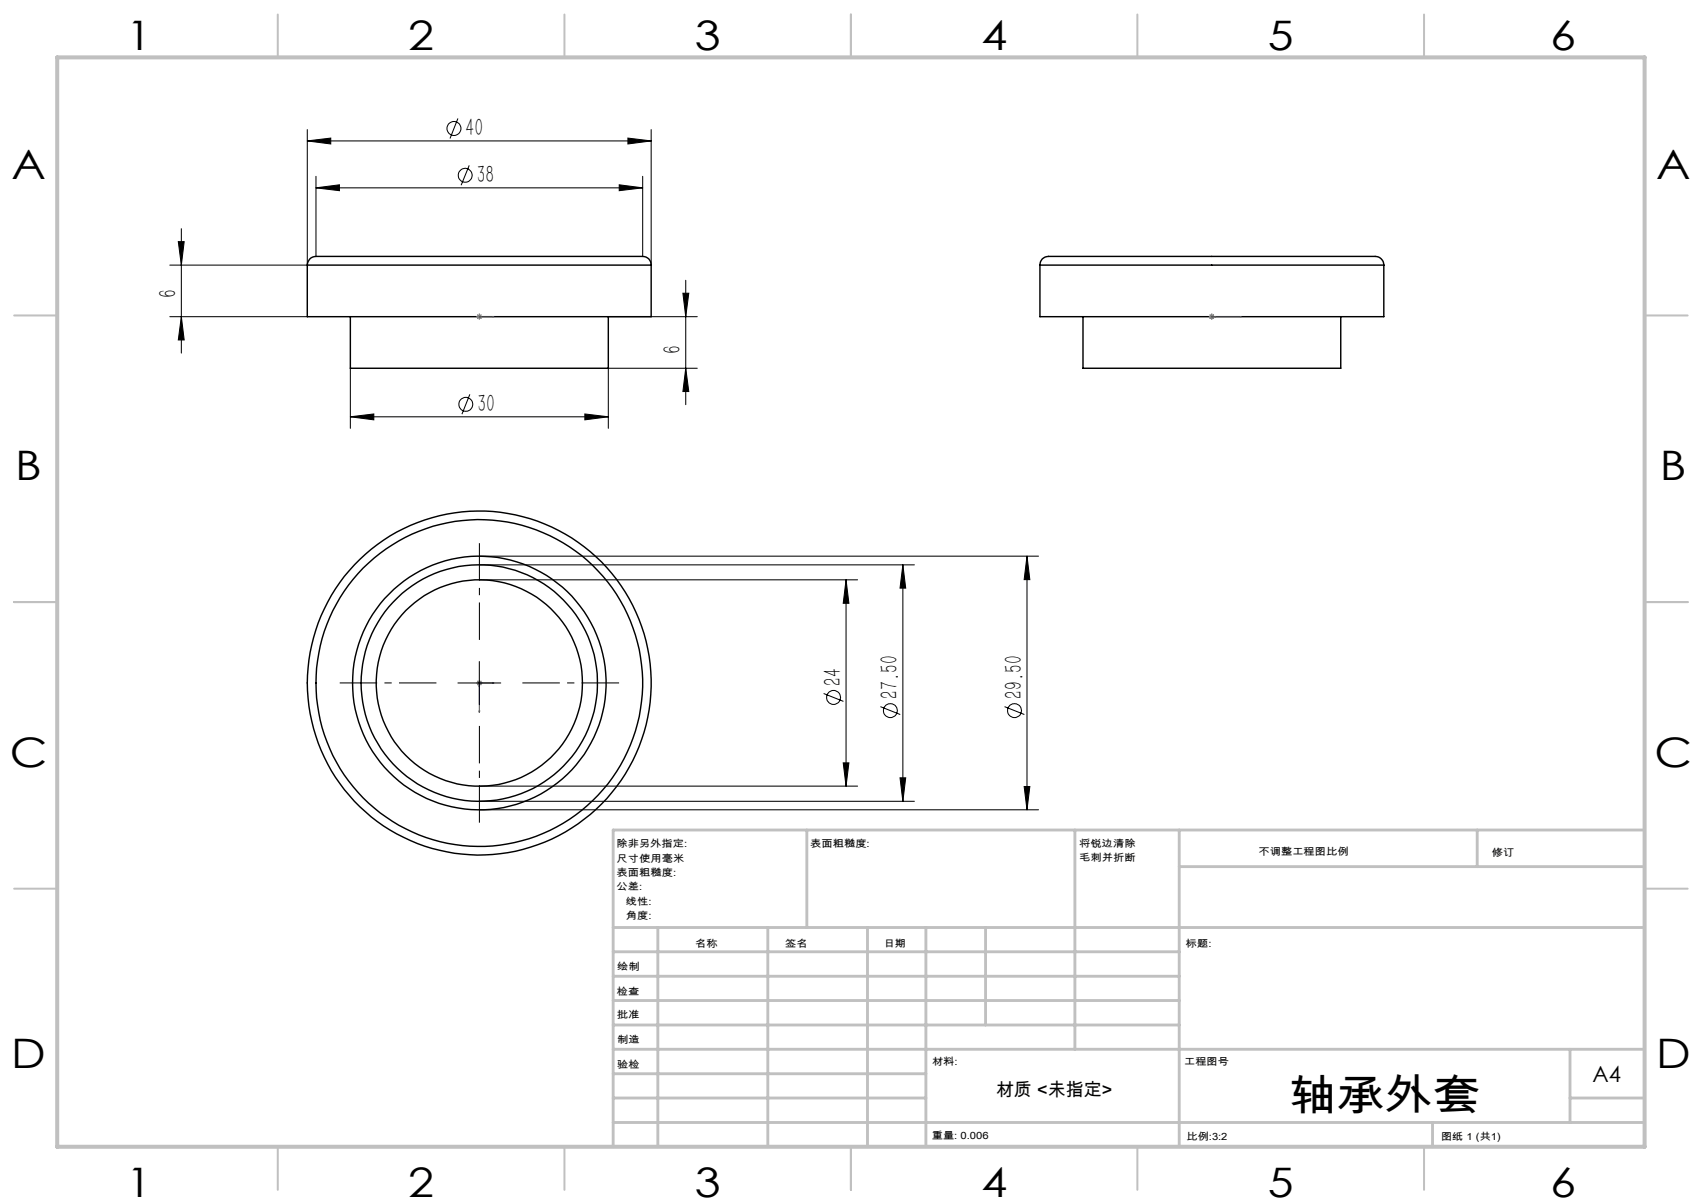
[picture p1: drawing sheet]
<svg xmlns="http://www.w3.org/2000/svg" width="297mm" height="210mm" viewBox="0 0 297 210" stroke-linecap="round" stroke-linejoin="round" font-family="sans-serif">
<g fill="none" stroke="#000" stroke-width=".25">
<path d="M53.6 46.2a1.74 1.74 0 0 1 2.3-1.5h55.6a1.64 1.64 0 0 1 2.1 1.5M53.6 46.2v9h60v-9M53.6 46.2h60M61.1 55.2v9h45.1v-9M181.5 46.2a1.62 1.62 0 0 1 2-1.5h55.9a1.62 1.62 0 0 1 2.1 1.5M181.5 46.2v9h60v-9M181.5 46.2h60M189 55.2v9h45v-9"/>
<circle cx="83.6" cy="119.1" r="30"/>
<circle cx="83.6" cy="119.1" r="18"/>
<circle cx="83.6" cy="119.1" r="28.5"/>
<circle cx="83.6" cy="119.1" r="20.6"/>
<circle cx="83.6" cy="119.1" r="22.1"/>
</g>
<g fill="none" stroke="#000" stroke-width=".18">
<path d="M31.6 39.9v21.7M53.6 24.6l4.1-.5v1zM53.6 22.6v23.6h-24M53.6 24.6h60M55.1 32.8l4.1-.6v1.1zM55.1 30.8v13.9M55.1 32.8h57M79.9 20.7l-1.4 3.5M81.9 28.8l-1.4 3.5M108.1 32.2l4 .6-4 .5zM109.6 24.1l4 .5-4 .5zM112.1 30.8v13.9"/>
<path d="M113.6 22.6v23.6M29.6 55.2h24M31.1 42.1h1l-.5 4.1zM31.6 55.2l.5 4.1h-1zM106.2 55.2h15.5M119.2 51.1h1l-.5 4.1zM119.7 48.9v21.7M61.1 72.7l4.1-.5v1zM61.1 64.2v10.5M61.1 72.7h45.1M82 68.8l-1.4 3.4M102.1 72.2l4.1 .5-4.1 .5z"/>
<path d="M119.7 64.2l.5 4.1h-1zM121.7 64.2h-15.5v10.5M83.6 98.5h76M83.6 97h97.6M157.6 98.5l.4 4.1h-.9zM157.6 98.5v41.3M179.2 97l.5 4.1h-1zM179.2 97v44.2M79.9 119.1h7.5M83.6 101.1h66M83.6 115.4v7.5M147.6 101.1l.5 4.1h-1z"/>
<path d="M147.6 101.1v36M83.6 137.1h66M83.6 139.8h76M143.7 121l3.5 1.3M147.1 133.1h1l-.5 4zM153.6 123.3l3.5 1.3M157.1 135.7h.9l-.4 4.1zM175.3 123.3l3.5 1.3M178.7 137.2h1l-.5 4zM83.6 141.2h97.6"/>
<circle cx="79.2" cy="22.4" r="1.21"/>
<circle cx="81.2" cy="30.6" r="1.22"/>
<circle cx="81.3" cy="70.5" r="1.21"/>
<circle cx="145.5" cy="121.7" r="1.22"/>
<circle cx="155.4" cy="123.9" r="1.22"/>
<circle cx="177" cy="123.9" r="1.22"/>
</g>
<g fill="none" stroke="#00f" stroke-width=".18">
<path d="M83.6 55.2h.1zM83.6 55.2h.1M83.6 55.2h2.6M84 55.2h-.2h.2M86.2 55.2h-.2h.2M211.4 55.2h.1zM211.5 55.2h.1M211.5 55.2h5.1M212.2 55.2h-.2h.2M216.6 55.2h-.2h.2M83.6 119.7v.1zM83.8 119.1h.2z"/>
<path d="M86 119.1h.2l-.2 .1zM86.2 119.1h-2.6v5.2M83.6 124h.1l-.1 .3z"/>
</g>
<path d="M83.1 55.2h1M83.3 54.9l.7 .7M83.6 54.7v1M84 54.9l-.7 .7M211 55.2h1M211.1 54.9l.7 .7M211.5 54.7v1M211.8 54.9l-.7 .7M83.1 119.1h1M83.3 118.8l.7 .7M83.6 118.6v1M84 118.8l-.7 .7" fill="none" stroke="#808080" stroke-width=".18"/>
<path d="M76.2 119.1h-16.9M83.7 111.6v-16.9M91.2 119.1h16.8M83.7 126.6v16.9" fill="none" stroke="#000" stroke-width=".18" stroke-dasharray="30.5 1.3 1.3 1.3" stroke-dashoffset="23.9" stroke-linecap="butt"/>
<g fill="none" stroke="#c0c0c0" stroke-width=".35">
<path d="M48.5 2.5v7.5M98.5 2.5v7.5M148.5 2.5v7.5M198.5 2.5v7.5M248.5 2.5v7.5M2.5 55h7.5M287 55h7.5M2.5 105h7.5M287 105h7.5M2.5 155h7.5M287 155h7.5M48.5 200v7.5"/>
<path d="M98.5 200v7.5M148.5 200v7.5M198.5 200v7.5M248.5 200v7.5"/>
</g>
<g fill="none" stroke="#c0c0c0" stroke-width=".5">
<path d="M140.8 144.8v17M187.6 144.8v38.2M205.8 144.8v55.2M205.8 151.2h81.2M257.8 144.8v6.4M287 144.8h-180v55.2M107 161.8h180M107 178.8h98.8M107 174.5h98.8M107 170.3h98.8M107 166h98.8M114.8 161.8v38.2"/>
<path d="M134 161.8v38.2M151.4 161.8v38.2M161.6 161.8v38.2M172 161.8v17M107 195.8h180M107 191.5h54.6M107 187.3h54.6M107 183h180M250 195.8v4.2M274 191.5h13M274 183v12.8"/>
</g>
<path d="M10 10h277v190h-277z" fill="none" stroke="#c0c0c0" stroke-width=".7"/>
<g fill="#00f">
<path d="M86 55.2h.2zM83.6 55.2h.1z"/>
<path d="M83.8 55.2h.2zM211.4 55.2h.1zM216.4 55.2h.2zM211.4 55.2h.1zM212 55.2h.2zM86 119.1v.1l.2-.1zM83.6 124v.3l.1-.3z"/>
<path d="M83.8 119.1h.2zM83.6 119.7v.1z"/>
</g>
<g fill="#000">
<path d="M53.6 24.6l4.1-.5v1zM109.6 24.1l4 .5-4 .5zM55.1 32.8l4.1-.6v1.1zM108.1 32.2l4 .6-4 .5z"/>
<path d="M31.1 42.1h1l-.5 4.1zM31.6 55.2l.5 4.1h-1zM147.6 101.1l.5 4.1h-1zM147.1 133.1h1l-.5 4zM157.6 98.5l.4 4.1h-.9zM157.1 135.7h.9l-.4 4.1zM179.2 97l.5 4.1h-1zM178.7 137.2h1l-.5 4z"/>
<path d="M102.1 72.2l4.1 .5-4.1 .5zM61.1 72.7l4.1-.5v1z"/>
<path d="M119.7 64.2l.5 4.1h-1zM119.2 51.1h1l-.5 4.1z"/>
</g>
<text font-size="7.4" x="224.9" y="193.5">轴承外套</text>
<g font-size="7.1">
<text x="22" y="8.7">1</text>
<text x="71.2" y="8.7">2</text>
<text x="121.2" y="8.7">3</text>
<text x="171.2" y="8.7">4</text>
<text x="221.2" y="8.7">5</text>
<text x="270.5" y="8.7">6</text>
<text x="2" y="31.2">A</text>
<text x="289" y="31.2">A</text>
<text x="2.7" y="83.7">B</text>
<text x="289.7" y="83.7">B</text>
<text x="1.7" y="133.7">C</text>
<text x="288.7" y="133.7">C</text>
<text x="2" y="186.2">D</text>
<text x="289" y="186.2">D</text>
<text x="22" y="208.7">1</text>
<text x="71.2" y="208.7">2</text>
<text x="121.2" y="208.7">3</text>
<text x="171.2" y="208.7">4</text>
<text x="221.2" y="208.7">5</text>
<text x="270.5" y="208.7">6</text>
</g>
<g font-size="4.4">
<text x="81.2" y="23.7">40</text>
<text x="83.2" y="31.9">38</text>
<text x="30.8" y="51.9" transform="rotate(-90 30.8 51.9)">6</text>
<text x="118.8" y="61.7" transform="rotate(-90 118.8 61.7)">6</text>
<text x="83.3" y="71.8">30</text>
<text x="146.8" y="119.6" transform="rotate(-90 146.8 119.6)">24</text>
<text x="156.7" y="121.9" transform="rotate(-90 156.7 121.9)">27.50</text>
<text x="178.4" y="121.9" transform="rotate(-90 178.4 121.9)">29.50</text>
</g>
<text font-size="3.9" x="277.9" y="188.8">A4</text>
<text font-size="3.2" x="173.8" y="191.1">材质 &lt;未指定&gt;</text>
<g font-size="1.7">
<text x="107.6" y="147.8">除非另外指定:</text>
<text x="141.4" y="147.8">表面粗糙度:</text>
<text x="188.3" y="147.7">将锐边清除</text>
<text x="219.6" y="149.2">不调整工程图比例</text>
<text x="260.3" y="149.4">修订</text>
<text x="107.6" y="150.3">尺寸使用毫米</text>
<text x="107.6" y="152.8">表面粗糙度:</text>
<text x="107.6" y="155.3">公差:</text>
<text x="188.3" y="150.2">毛刺并折断</text>
<text x="109.2" y="160.3">角度:</text>
<text x="109.2" y="157.8">线性:</text>
<text x="121.3" y="165.2">名称</text>
<text x="137" y="165.1">签名</text>
<text x="154.2" y="165.1">日期</text>
<text x="207" y="165.1">标题:</text>
<text x="107.6" y="173.5">检查</text>
<text x="107.7" y="169.3">绘制</text>
<text x="107.6" y="177.5">批准</text>
<text x="107.7" y="182">制造</text>
<text x="162.6" y="185.7">材料:</text>
<text x="206.6" y="185.7">工程图号</text>
<text x="107.7" y="186.3">验检</text>
<text x="162.6" y="198.7">重量: 0.006</text>
<text x="207.1" y="198.8">比例:3:2</text>
<text x="251.5" y="198.8">图纸 1 (共1)</text>
</g>
</svg>
